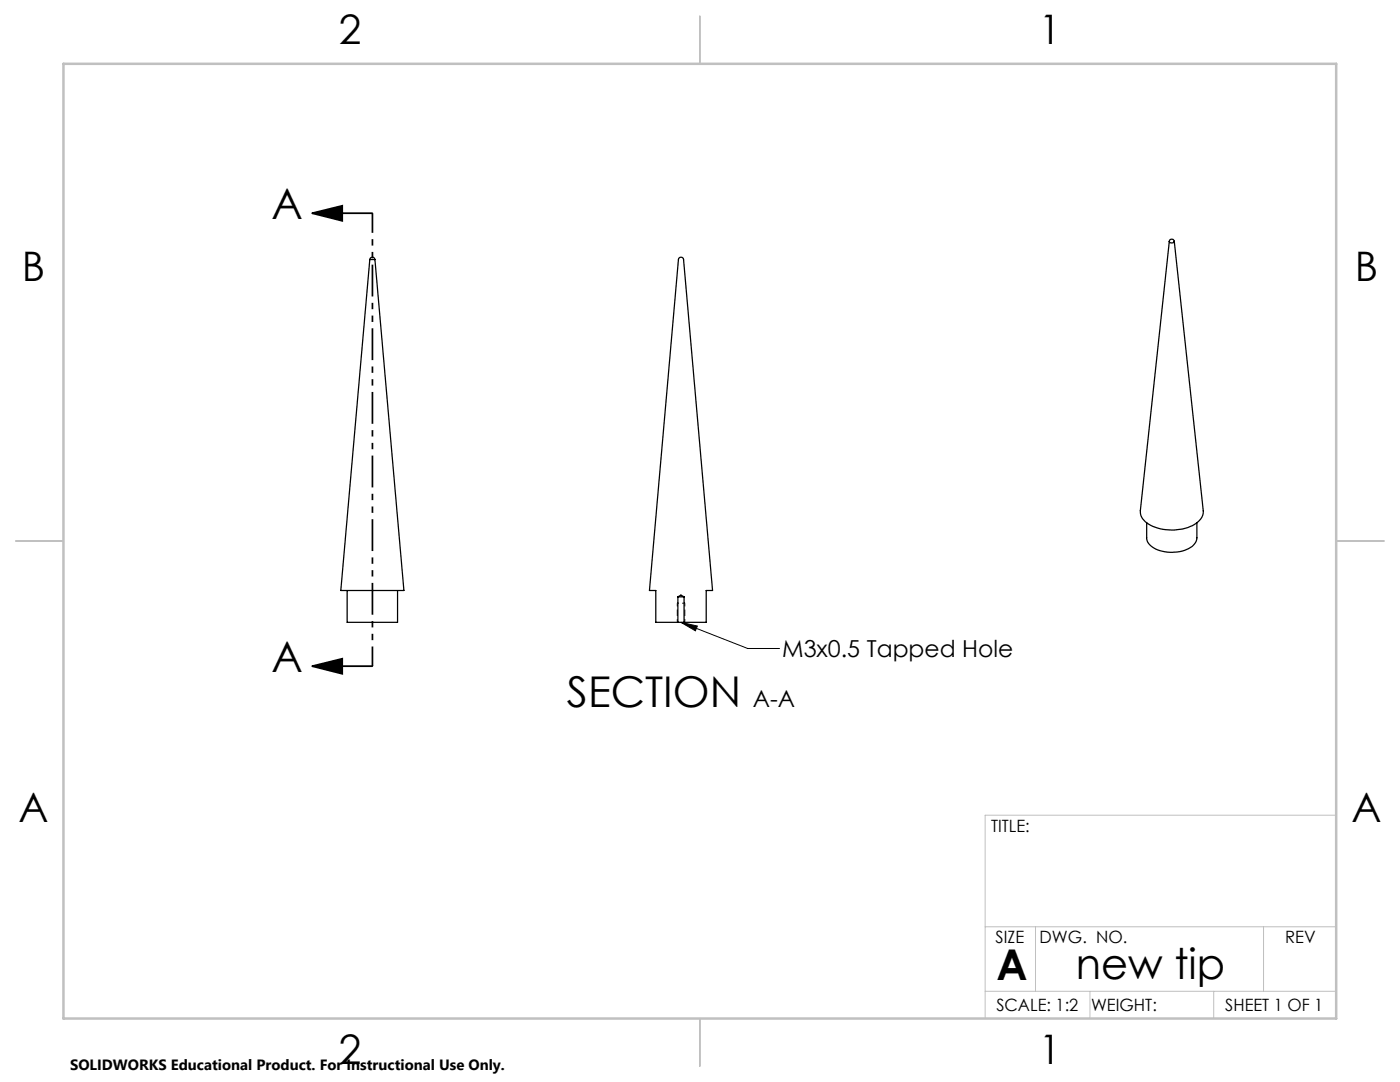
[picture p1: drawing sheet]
<svg xmlns="http://www.w3.org/2000/svg" width="279mm" height="216mm" viewBox="0 0 279 216" stroke-linecap="round" stroke-linejoin="round" font-family="sans-serif">
<g fill="none" stroke="#000" stroke-width=".25">
<path d="M73.8 51.8a.51 .51 0 0 1 .5-.5 .51 .51 0 0 1 .5 .5M73.8 51.8l-5.8 66h12.6l-5.8-66M73.8 51.8h1M233.4 48.2a.5 .5 0 0 1 .5-.5 .5 .5 0 0 1 .5 .5M233.4 48.2l-5.8 53.7a3.6 3.6 0 0 0 2.9 3.3 9.7 9.7 0 0 0 8.3-.8 2.74 2.74 0 0 0 1.3-2.5l-5.7-53.7M233.4 48.2a.54 .54 0 0 0 .5 .3 .54 .54 0 0 0 .5-.3M69.3 117.8v6.4h10v-6.4M135.3 119.1h1.2M135.3 119.1l.6-.4 .6 .4M135.3 119.1v5.1M136.5 119.1v5.1M228.8 104.3v3a3.4 3.4 0 0 0 3.2 2.7 6.8 6.8 0 0 0 6.4-1.5l.5-1.1v-3.1"/>
<path d="M135.3 124.2h-4.4v-6.4h-1.3l5.8-66a.51 .51 0 0 1 .5-.5 .51 .51 0 0 1 .5 .5l5.8 66h-1.3v6.4h-4.4M135.3 124.2h1.2"/>
</g>
<path d="M62.3 42.5l6-1.4v3zM62.3 42.5h12M62.3 132.9l6-1.5v3zM62.3 132.9h12" fill="none" stroke="#000" stroke-width=".35"/>
<path d="M135.9 124.2l3.3 .7-.4 1zM135.9 124.2l13.3 5.2h6.4" fill="none" stroke="#000" stroke-width=".2"/>
<path d="M74.3 42.5v90.4" fill="none" stroke="#000" stroke-width=".35" stroke-dasharray="6.3 1.3 1.3 1.3 1.3 1.3" stroke-dashoffset="2.4" stroke-linecap="butt"/>
<path d="M136.7 120.4h-1.5" fill="none" stroke="#000" stroke-width=".2" stroke-dasharray="1.3 .6" stroke-dashoffset=".7" stroke-linecap="butt"/>
<path d="M135.2 124.2v-3.8M136.7 124.2v-3.8" fill="none" stroke="#000" stroke-width=".2" stroke-dasharray="1.3 .6" stroke-dashoffset=".6" stroke-linecap="butt"/>
<path d="M135.2 120.4l.1-.3M136.7 120.4l-.2-.3" fill="none" stroke="#000" stroke-width=".2" stroke-dasharray="1.3 .6" stroke-linecap="butt"/>
<path d="M266.7 162.7h-70.1v40.5M196.6 197.8h70.1M196.6 184.9h70.1M206.7 184.9v12.9M217.5 197.8v5.4M242.2 197.8v5.4M252.2 184.9v12.9" fill="none" stroke="#c0c0c0" stroke-width=".2"/>
<path d="M139.7 3.2v9.5M3.1 107.9h9.6M266.7 107.9h9.5M139.7 203.2v9.6" fill="none" stroke="#c0c0c0" stroke-width=".25"/>
<path d="M12.7 12.7h254v190.5h-254z" fill="none" stroke="#c0c0c0" stroke-width=".5"/>
<g fill="#000">
<path d="M135.9 124.2l3.3 .7-.4 1z"/>
<path d="M62.3 42.5l6-1.4v3zM62.3 132.9l6-1.5v3z"/>
</g>
<g font-size="8.5">
<text x="54.2" y="43.7">A</text>
<text x="54.2" y="134.1">A</text>
<text x="113.1" y="141">SECTION</text>
<text x="198.9" y="195.5">A</text>
<text x="214.7" y="195.4">new tip</text>
</g>
<g font-size="8.1">
<text x="67.6" y="8.9">2</text>
<text x="207.3" y="8.9">1</text>
<text x="4.4" y="56.2">B</text>
<text x="270.4" y="56.2">B</text>
<text x="3.7" y="164.1">A</text>
<text x="269.7" y="164.1">A</text>
<text x="67.6" y="212.4">2</text>
<text x="207.3" y="212.4">1</text>
</g>
<g font-size="4.7">
<text x="156.1" y="131.1">M3x0.5 Tapped Hole</text>
<text x="150.3" y="141">A-A</text>
</g>
<g font-size="3.4">
<text x="197.8" y="166">TITLE:</text>
<text x="198.7" y="188.1">SIZE</text>
<text x="207.5" y="188.1">DWG. NO.</text>
<text x="256.5" y="188.2">REV</text>
<text x="198.8" y="201.7">SCALE: 1:2</text>
<text x="217.7" y="201.8">WEIGHT:</text>
<text x="244.5" y="201.7">SHEET 1 OF 1</text>
</g>
<text font-size="3" x="14" y="213.5">SOLIDWORKS Educational Product. For Instructional Use Only.</text>
</svg>
